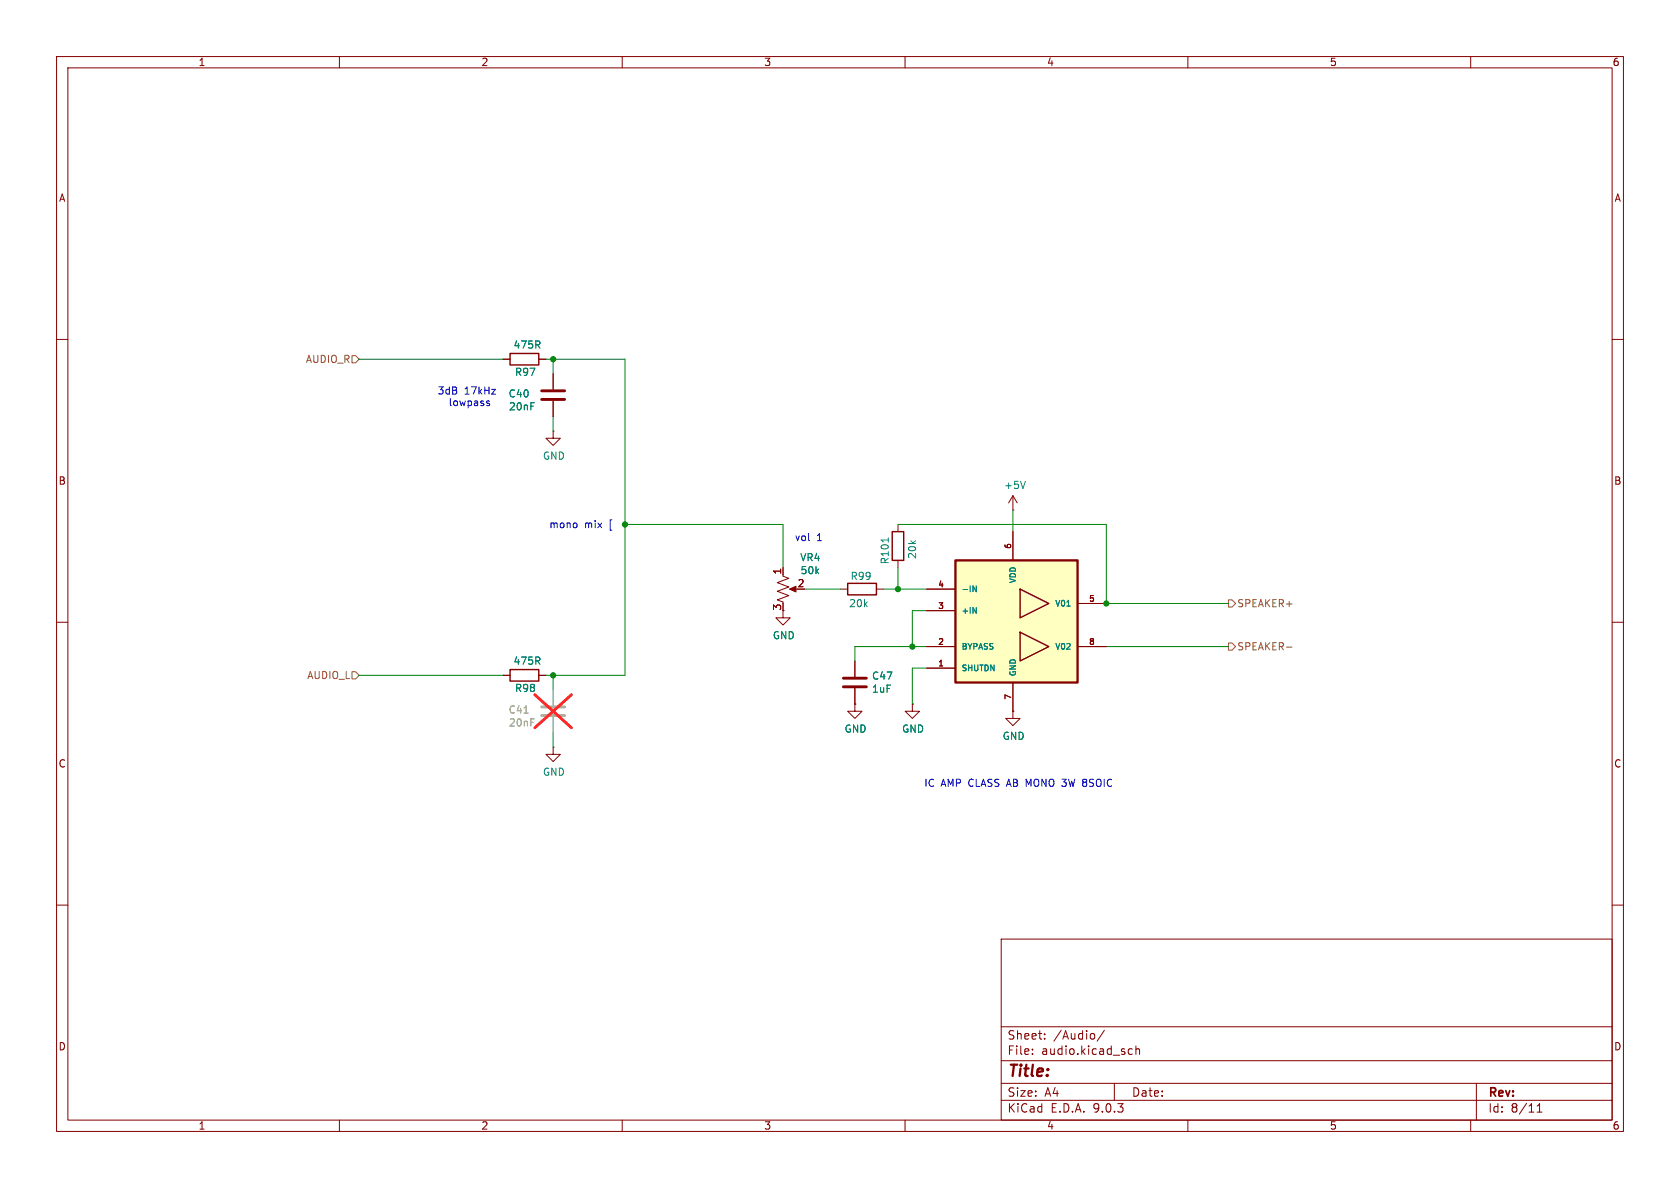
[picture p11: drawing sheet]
<svg xmlns="http://www.w3.org/2000/svg" width="297mm" height="210mm" viewBox="0 0 297 210" stroke-linecap="round" stroke-linejoin="round" font-family="sans-serif">
<g fill="none" stroke="#840000" stroke-width=".18">
<path d="M10 10h277v190h-277zM12 12h273v186h-273zM60 10v2M110 10v2M160 10v2M210 10v2M260 10v2M10 60h2M88.9 63.5h1.3M95.2 63.5h1.3M97.8 76.2v1.3h1.3l-1.3 1.2-1.3-1.2h1.3M97.8 76.2h.1"/>
<path d="M97.8 66v2.8M97.8 70.9v2.8M285 60h2M158.7 92.7v1.3M158.7 99.1v1.2M179.1 90.2h.1M179.1 87.6l-.8 1.3M179.1 87.6l.7 1.3M179.1 87.6v2.6M10 110h2M88.9 119.4h1.3M95.2 119.4h1.3"/>
<path d="M138.4 101.9l1 .3-2 .8 2 .8-2 .7 2 .8-2 .7 1 .4v.3M138.4 108v1.2h1.3l-1.3 1.3-1.2-1.3h1.2M138.4 100.3v1.3M140 104.1h1M148.6 104.1h1.3M151.1 116.8v2.8M154.9 104.1h1.3M285 110h2M97.8 132.1v1.3h1.3l-1.3 1.2-1.3-1.2h1.3M97.8 132.1h.1M151.1 124.5v1.2h1.3l-1.3 1.3-1.2-1.3h1.2M151.1 124.5h.1"/>
<path d="M151.1 121.7v2.8M161.3 124.5v1.2h1.3l-1.3 1.3-1.3-1.3h1.3M161.3 124.5h.1M179.1 125.7v1.3h1.2l-1.2 1.3-1.3-1.3h1.3M179.1 125.7h.1M10 160h2M177 166h108v32h-108zM285 160h2M60 198v2M110 198v2M160 198v2M177 194.5h108"/>
<path d="M177 191.5h108M177 187.5h108M177 181.5h108M182.5 186.3v.1M182.5 185.5v.1M184.7 183.6v.1M184.7 182.8v.1M193.5 182.8v.8M195.2 182.1l-1.2 2M197 191.5v3M199.6 186.3h.6M199.6 185.5h.6"/>
<path d="M200.8 185.5l.2-.1 .4 .1 .1 .9M200.8 184.9v1.5M210 198v2M260 198v2M261 191.5v6.5M271.7 196.6h.9M271.7 195.5l.5-.4v1.5"/>
</g>
<path d="M157 95.1v.7M181.3 85.1l-.5 1.3" fill="none" stroke="#008484" stroke-width=".18"/>
<path d="M95.8 70.6h4M95.8 69.1h4M149.1 119.9h4.1M149.1 121.4h4.1" fill="none" stroke="#840000" stroke-width=".51"/>
<path d="M90.2 62.5h5v2h-5zM157.7 94h2.1v5.1h-2.1zM90.2 118.4h5v2h-5zM149.9 103.1h5v2.1h-5z" fill="none" stroke="#840000" stroke-width=".25"/>
<path d="M95.8 126.5h4M95.8 125h4" fill="none" stroke="#a1a1a1" stroke-width=".51"/>
<path d="M92.6 126.1h.8M97.8 121.9v2.8M97.8 126.7v2.8" fill="none" stroke="#a1a1a1" stroke-width=".18"/>
<path d="M94.6 122.8l6.4 5.9M101 122.8l-6.4 5.9" fill="none" stroke="#ff2626" stroke-width=".46"/>
<path d="M139.6 104.1l1.1-.5v1z" fill="#840000" stroke="#840000" stroke-width=".18"/>
<g fill="#ffffc2">
<path d="M168.9 99.1h21.6v21.6h-21.6z"/>
<path d="M180.3 104.1l5.1 2.6-5.1 2.5z"/>
<path d="M180.3 111.8l5.1 2.5-5.1 2.5z"/>
</g>
<path d="M168.9 99.1h21.6v21.6h-21.6z" fill="none" stroke="#840000" stroke-width=".41"/>
<path d="M180.3 104.1l5.1 2.6-5.1 2.5zM180.3 111.8l5.1 2.5-5.1 2.5z" fill="none" stroke="#840000" stroke-width=".25"/>
<g fill="none" stroke="#840000" stroke-width=".18">
<path d="M88.9 63.5h1.3M95.2 63.5h1.3M97.8 66v2.8M97.8 70.9v2.8M179.1 94v5.1M88.9 119.4h1.3M95.2 119.4h1.3M138.4 100.3v1.3M151.1 116.8v2.8M163.8 104.1h5.1M163.8 108h5.1M163.8 114.3h5.1"/>
<path d="M163.8 118.1h5.1M190.5 114.3h5.1M190.5 106.7h5.1M151.1 124.5h.1M151.1 121.7v2.8M161.3 124.5h.1M179.1 125.7h.1M179.1 120.7v5"/>
</g>
<path d="M172 103.6l.6 1v-1M172 107.4l.6 1v-1M188.6 107.1h.6" fill="none" stroke="#008484" stroke-width=".18"/>
<path d="M62.2 62.9h.7l.6 .6-.6 .6h-.7zM62.2 118.7h.7l.6 .7-.6 .6h-.7zM217.2 113.7h.6l.6 .6-.6 .6h-.6zM217.2 106h.6l.6 .7-.6 .6h-.6zM227.4 114.4h1" fill="none" stroke="#848400" stroke-width=".18"/>
<g fill="none" stroke="#008400" stroke-width=".18">
<path d="M63.5 63.5h25.4M96.5 63.5h14v55.9h-14M97.8 63.5v2.5M97.8 73.7v2.5M110.5 92.7h27.9v7.6M158.7 92.7h36.9v14h21.6M179.1 90.2v3.8M63.5 119.4h25.4M97.8 119.4v2.5M142.2 104.1h6.4M156.2 104.1h7.6M158.7 100.3v3.8"/>
<path d="M163.8 114.3h-12.7v2.5M163.8 108h-2.5v6.3M163.8 118.1h-2.5v6.4M195.6 114.3h21.6M97.8 129.5v2.6"/>
</g>
<path d="M86.1 71.2l.5 .3-.1 .1-.4 .1M86.1 70.9h.4M101.9 92.6v.6" fill="none" stroke="#0000c2" stroke-width=".18"/>
<path d="M92.6 126.1h.8M97.8 121.9v2.8M97.8 126.7v2.8" fill="none" stroke="#a1a1a1" stroke-width=".18"/>
<path d="M94.6 122.8l6.4 5.9M101 122.8l-6.4 5.9" fill="none" stroke="#ff2626" stroke-width=".46"/>
<g fill="#008400" stroke="#008400" stroke-width=".18">
<circle cx="161.3" cy="114.3" r=".46"/>
<circle cx="158.7" cy="104.1" r=".46"/>
<circle cx="195.6" cy="106.7" r=".46"/>
<circle cx="110.5" cy="92.7" r=".46"/>
<circle cx="97.8" cy="63.5" r=".46"/>
<circle cx="97.8" cy="119.4" r=".46"/>
</g>
<text font-size="2.8" fill="#840000" x="178" y="190.9">Title:</text>
<g font-size="2.1" fill="#840000">
<text x="178" y="184">Sheet:</text>
<text x="186.2" y="184">/Audio/</text>
<text x="178" y="186.7">File:</text>
<text x="184.1" y="186.7">audio.kicad_sch</text>
<text x="178" y="196.9">KiCad</text>
<text x="178" y="194.1">Size:</text>
<text x="184.7" y="194.1">A4</text>
<text x="185.7" y="196.9">E.D.A.</text>
<text x="193.3" y="196.9">9.0.3</text>
<text x="200" y="194.1">Date:</text>
<text x="263" y="194.3">Rev:</text>
<text x="263" y="196.9">Id:</text>
<text x="267.1" y="196.9">8/11</text>
</g>
<g font-size="1.8" fill="#840000">
<text x="35" y="11.9">1</text>
<text x="85" y="11.9">2</text>
<text x="135" y="11.9">3</text>
<text x="185" y="11.9">4</text>
<text x="235" y="11.9">5</text>
<text x="285" y="11.9">6</text>
<text x="10.3" y="35.9">A</text>
<text x="285.3" y="35.9">A</text>
<text x="10.3" y="85.9">B</text>
<text x="285.3" y="85.9">B</text>
<text x="138.2" y="101.7" transform="rotate(-90 138.2 101.7)">1</text>
<text x="140.9" y="103.9">2</text>
<text x="138.2" y="108" transform="rotate(-90 138.2 108)">3</text>
<text x="10.3" y="135.9">C</text>
<text x="285.3" y="135.9">C</text>
<text x="10.3" y="185.9">D</text>
<text x="285.3" y="185.9">D</text>
<text x="35" y="199.9">1</text>
<text x="85" y="199.9">2</text>
<text x="135" y="199.9">3</text>
<text x="185" y="199.9">4</text>
<text x="235" y="199.9">5</text>
<text x="285" y="199.9">6</text>
</g>
<g font-size="1.8" fill="#848400">
<text x="54" y="64.4">AUDIO_R</text>
<text x="218.6" y="107.5">SPEAKER+</text>
<text x="218.6" y="115.2">SPEAKER-</text>
<text x="54.2" y="120.2">AUDIO_L</text>
</g>
<g font-size="1.8" fill="#008484">
<text x="90.7" y="61.8">475R</text>
<text x="89.8" y="70.5">C40</text>
<text x="90.9" y="66.6">R97</text>
<text x="89.9" y="72.7">20nF</text>
<text x="95.9" y="81.5">GND</text>
<text x="177.4" y="86.6">+5V</text>
<text x="141.4" y="99.4">VR4</text>
<text x="141.4" y="101.7">50k</text>
<text x="157.3" y="99.9" transform="rotate(-90 157.3 99.9)">R101</text>
<text x="162.2" y="98.9" transform="rotate(-90 162.2 98.9)">20k</text>
<text x="150" y="107.5">20k</text>
<text x="150.3" y="102.7">R99</text>
<text x="136.5" y="113.2">GND</text>
<text x="90.7" y="117.7">475R</text>
<text x="90.9" y="122.5">R98</text>
<text x="154.1" y="122.7">1uF</text>
<text x="154.1" y="120.3">C47</text>
<text x="149.2" y="129.7">GND</text>
<text x="159.4" y="129.7">GND</text>
<text x="177.2" y="131">GND</text>
<text x="95.9" y="137.3">GND</text>
</g>
<g font-size="1.8" fill="#0000c2">
<text x="77.3" y="69.9">3dB</text>
<text x="79.2" y="72">lowpass</text>
<text x="82.1" y="69.9">17kHz</text>
<text x="97" y="93.6">mono</text>
<text x="103.3" y="93.6">mix</text>
<text x="107.8" y="93.6">[</text>
<text x="140.4" y="95.9">vol</text>
<text x="144.4" y="95.9">1</text>
<text x="163.3" y="139.3">IC</text>
<text x="166.3" y="139.3">AMP CLASS AB MONO 3W 8SOIC</text>
</g>
<g font-size="1.8" fill="#a1a1a1">
<text x="89.8" y="126.3">C41</text>
<text x="89.9" y="128.6">20nF</text>
</g>
<g font-size="1.4" fill="#840000">
<text x="178.8" y="97.1" transform="rotate(-90 178.8 97.1)">6</text>
<text x="165.8" y="103.9">4</text>
<text x="165.8" y="107.7">3</text>
<text x="192.4" y="106.4">5</text>
<text x="165.8" y="114">2</text>
<text x="165.8" y="117.9">1</text>
<text x="192.4" y="114">8</text>
<text x="178.8" y="123.8" transform="rotate(-90 178.8 123.8)">7</text>
</g>
<g font-size="1.4" fill="#008484">
<text x="169.9" y="104.9">-IN</text>
<text x="179.8" y="103.2" transform="rotate(-90 179.8 103.2)">VDD</text>
<text x="186.4" y="107.4">V01</text>
<text x="169.9" y="108.7">+IN</text>
<text x="169.9" y="115">BYPASS</text>
<text x="169.9" y="118.8">SHUTDN</text>
<text x="179.8" y="119.6" transform="rotate(-90 179.8 119.6)">GND</text>
<text x="186.4" y="115">V02</text>
</g>
</svg>
